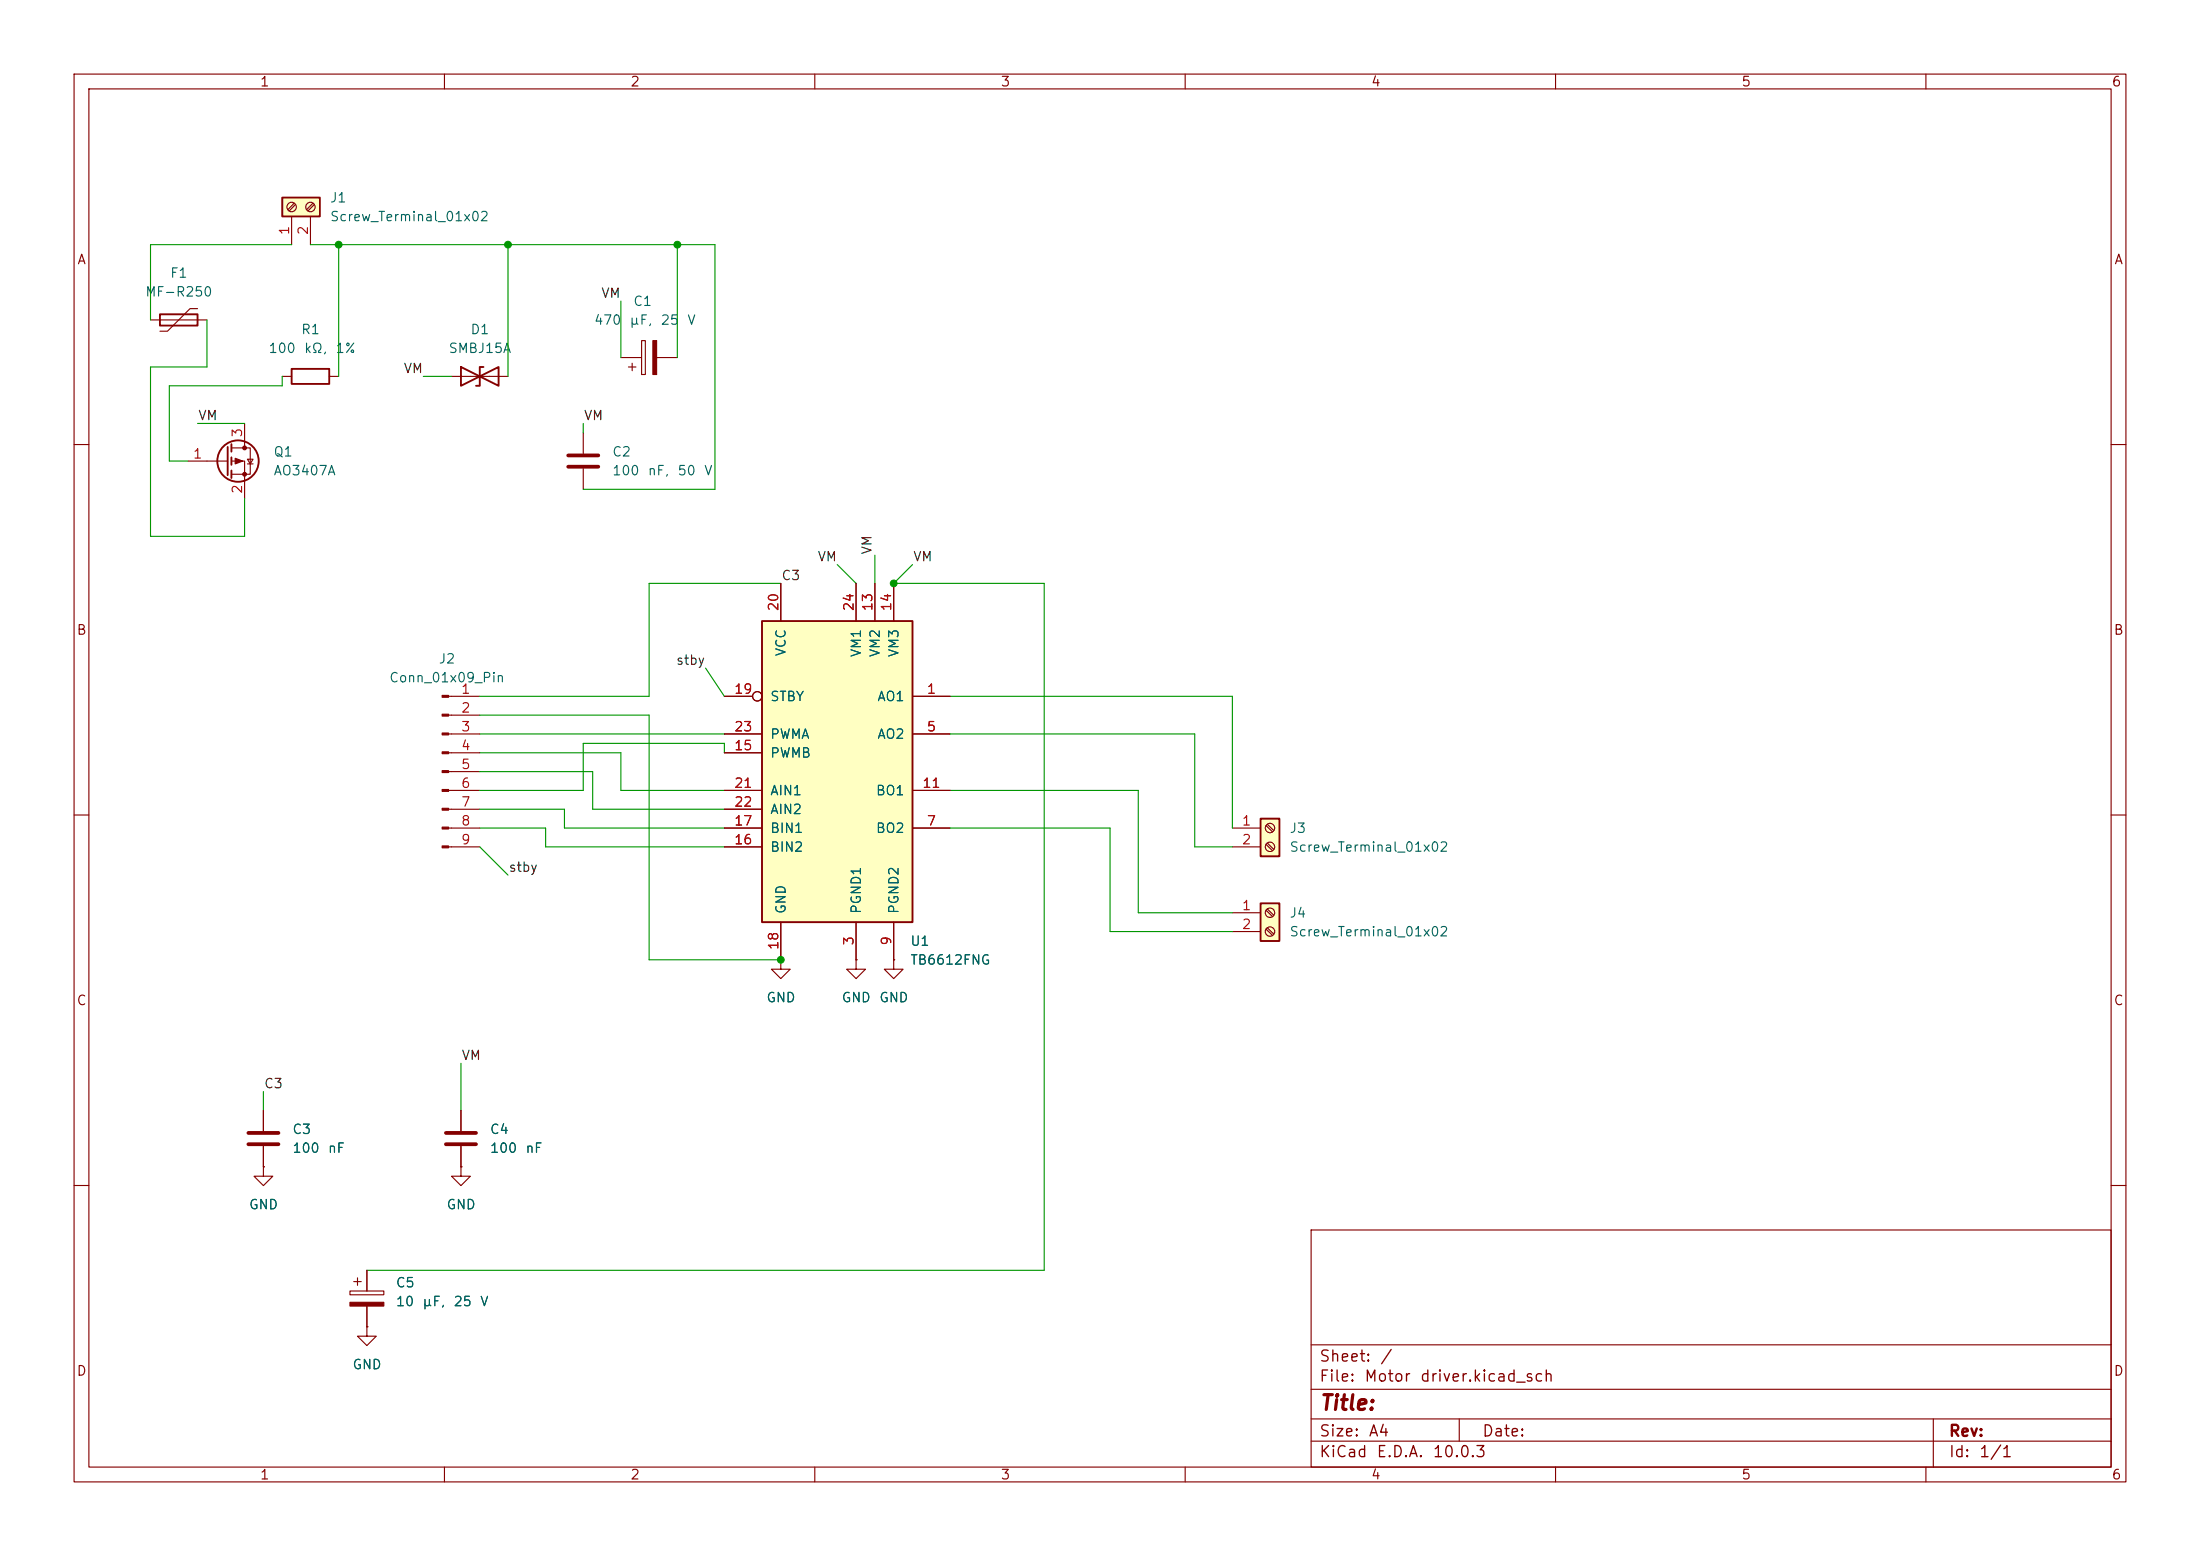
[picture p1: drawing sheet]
<svg xmlns="http://www.w3.org/2000/svg" width="297mm" height="210mm" viewBox="0 0 297 210" stroke-linecap="round" stroke-linejoin="round" font-family="sans-serif">
<g fill="none" stroke="#840000" stroke-width=".15">
<path d="M10 10h277v190h-277zM12 12h273v186h-273zM60 10v2M110 10v2M160 10v2M210 10v2M260 10v2M33 57.2v3.3M61 50.8h7.6M10 60h2M25.4 62.2h5.3M31.2 60.5h2.6v3.5h-2.6"/>
<path d="M31.2 62.2h1.8v5.1M33.4 62h.8l-.4 .6zM33.4 62.6h.8M285 60h2M10 110h2M285 110h2M10 160h2M177 166h108v32h-108zM285 160h2M60 198v2M110 198v2M160 198v2"/>
<path d="M177 194.5h108M177 191.5h108M177 187.5h108M177 181.5h108M197 191.5v3M210 198v2M260 198v2M261 191.5v6.5"/>
</g>
<g fill="none" stroke="#840000" stroke-width=".25">
<path d="M31.2 59.9v1.1M62.2 49.5v2.6l5.1-2.6v2.6zM65.3 49.5h-.5v2.6h-.5M30.7 60.3v3.8M31.2 61.7v1M31.2 63.5v1"/>
<circle cx="32.1" cy="62.2" r="2.79"/>
</g>
<g fill="#840000" stroke="#840000" stroke-width=".15">
<path d="M31.7 61.8l1.1 .4-1.1 .4z"/>
<circle cx="33" cy="60.5" r=".25"/>
<circle cx="33" cy="64" r=".25"/>
</g>
<path d="M38.1 26.7h5.1v2.5h-5.1z" fill="#ffffc2"/>
<path d="M38.1 26.7h5.1v2.5h-5.1zM21.6 42.4h5.1v1.5h-5.1zM39.4 49.8h5v2h-5z" fill="none" stroke="#840000" stroke-width=".25"/>
<g fill="none" stroke="#840000" stroke-width=".15">
<path d="M39.4 29.2v3.8M39.7 27.4l-.8 .9M39.9 27.6l-.9 .9M41.9 29.2v3.8M42.2 27.4l-.8 .9M42.4 27.6l-.8 .9M20.3 43.2h7.6M26.7 41.7h-1l-3.1 3h-1M38.1 50.8h1.3M44.4 50.8h1.3M78.7 58.4v2.8M78.7 63.2v2.8"/>
<circle cx="39.4" cy="27.9" r=".63"/>
<circle cx="41.9" cy="27.9" r=".63"/>
</g>
<path d="M76.7 61.5h4.1M76.7 63h4.1" fill="none" stroke="#840000" stroke-width=".51"/>
<path d="M170.2 110.5h2.5v5.1h-2.5z" fill="#ffffc2"/>
<path d="M170.2 110.5h2.5v5.1h-2.5z" fill="none" stroke="#840000" stroke-width=".25"/>
<g fill="none" stroke="#840000" stroke-width=".15">
<path d="M83.8 48.3h2.8M84.8 49.5h1.1M85.3 49v1M86.6 46h.5v4.5h-.5zM88.6 48.3h2.8M166.4 111.8h3.8M166.4 114.3h3.8M170.9 111.4l.9 .9M170.9 114l.9 .8M171.1 111.3l.9 .8M171.1 113.8l.9 .8"/>
<circle cx="171.4" cy="114.3" r=".63"/>
<circle cx="171.4" cy="111.8" r=".63"/>
</g>
<path d="M88.1 46h.5v4.5h-.5z" fill="#840000" stroke="#840000" stroke-width=".15"/>
<path d="M170.2 121.9h2.5v5.1h-2.5z" fill="#ffffc2"/>
<path d="M170.2 121.9h2.5v5.1h-2.5z" fill="none" stroke="#840000" stroke-width=".25"/>
<g fill="none" stroke="#840000" stroke-width=".15">
<path d="M60.6 94h4.2M60.6 96.5h4.2M60.6 99.1h4.2M60.6 101.6h4.2M60.6 104.1h4.2M60.6 106.7h4.2M60.6 109.2h4.2M60.6 111.8h4.2M60.6 114.3h4.2M166.4 123.2h3.8M166.4 125.7h3.8M170.9 122.9l.9 .8"/>
<path d="M170.9 125.4l.9 .8M171.1 122.7l.9 .8M171.1 125.2l.9 .9M35.6 149.9v2.8M35.6 154.7v2.8M62.2 157.5v1.3h1.3l-1.3 1.2-1.2-1.2h1.2M62.2 157.5h.1"/>
<circle cx="171.4" cy="125.7" r=".63"/>
<circle cx="171.4" cy="123.2" r=".63"/>
</g>
<g fill="#840000" stroke="#840000" stroke-width=".15">
<path d="M59.7 93.9h.9v.2h-.9z"/>
<path d="M59.7 96.4h.9v.2h-.9z"/>
<path d="M59.7 98.9h.9v.3h-.9z"/>
<path d="M59.7 101.5h.9v.2h-.9z"/>
<path d="M59.7 104h.9v.3h-.9z"/>
<path d="M59.7 106.6h.9v.2h-.9z"/>
<path d="M59.7 109.1h.9v.2h-.9z"/>
<path d="M59.7 111.6h.9v.3h-.9z"/>
<path d="M59.7 114.2h.9v.2h-.9z"/>
</g>
<path d="M33.5 152.9h4.1M33.5 154.4h4.1" fill="none" stroke="#840000" stroke-width=".51"/>
<path d="M102.9 83.8h20.3v40.7h-20.3z" fill="#ffffc2"/>
<path d="M102.9 83.8h20.3v40.7h-20.3z" fill="none" stroke="#840000" stroke-width=".25"/>
<g fill="none" stroke="#840000" stroke-width=".15">
<path d="M105.4 78.7v5.1M115.6 78.7v5.1M118.1 78.7v5.1M120.6 78.7v5.1M97.8 94h3.8M97.8 99.1h5.1M123.2 94h5.1M123.2 99.1h5.1M97.8 111.8h5.1M97.8 106.7h5.1M97.8 101.6h5.1M97.8 114.3h5.1"/>
<path d="M97.8 109.2h5.1M123.2 111.8h5.1M123.2 106.7h5.1M105.4 129.5v1.3h1.3l-1.3 1.3-1.3-1.3h1.3M105.4 129.5h.1M105.4 124.5v5M115.6 129.5v1.3h1.2l-1.2 1.3-1.3-1.3h1.3M115.6 129.5h.1M115.6 124.5v5M120.6 129.5v1.3h1.3l-1.3 1.3-1.2-1.3h1.2M120.6 129.5h.1M120.6 124.5v5"/>
<path d="M35.6 157.5v1.3h1.2l-1.2 1.2-1.3-1.2h1.3M35.6 157.5h.1M35.6 149.9v2.8M35.6 154.7v2.8M62.2 157.5h.1M62.2 149.9v2.8M62.2 154.7v2.8M47.2 174.2h4.6v.6h-4.6zM47.8 173h1M48.3 172.5v1M49.5 179.1v1.2h1.3l-1.3 1.3-1.2-1.3h1.2M49.5 179.1h.1"/>
<path d="M49.5 171.5v2.7M49.5 176.3v2.8"/>
<circle cx="102.2" cy="94" r=".63"/>
</g>
<path d="M60.2 152.9h4.1M60.2 154.4h4.1" fill="none" stroke="#840000" stroke-width=".51"/>
<path d="M47.2 175.8h4.6v.5h-4.6z" fill="#840000" stroke="#840000" stroke-width=".15"/>
<g fill="none" stroke="#009600" stroke-width=".15">
<path d="M39.4 33h-19.1v10.2M41.9 33h54.6v33h-17.8M45.7 33v17.8M68.6 33v17.8M91.4 33v15.3M26.7 57.2h6.3M27.9 43.2v6.3h-7.6v22.9h12.7v-5.1M38.1 50.8v1.3h-15.2v10.1h2.5M57.1 50.8h3.9M78.7 57.2v1.2M83.8 40.6v7.7M105.4 78.7h-17.8v15.3h-22.8"/>
<path d="M113 76.2l2.6 2.5M118.1 74.9v3.8M123.2 76.2l-2.6 2.5h20.4v92.8h-91.5M64.8 96.5h22.8v33h17.8M64.8 99.1h33M95.2 90.2l2.6 3.8M128.3 99.1h33v15.2h5.1M128.3 94h38.1v17.8M64.8 101.6h19v5.1h14M64.8 109.2h11.4v2.6h21.6M64.8 104.1h15.2v5.1h17.8M64.8 111.8h8.9v2.5h24.1"/>
<path d="M64.8 114.3l3.8 3.8M97.8 101.6v-1.3h-19.1v6.4h-13.9M128.3 106.7h25.4v16.5h12.7M128.3 111.8h21.6v13.9h16.5M35.6 147.3v2.6M62.2 143.5v6.4"/>
</g>
<g fill="#009600" stroke="#009600" stroke-width=".14">
<circle cx="68.6" cy="33" r=".46"/>
<circle cx="45.7" cy="33" r=".46"/>
<circle cx="91.4" cy="33" r=".46"/>
<circle cx="120.6" cy="78.7" r=".46"/>
<circle cx="105.4" cy="129.5" r=".46"/>
</g>
<text font-size="2" fill="#840000" x="178" y="190.8">Title:</text>
<g font-size="1.5" fill="#840000">
<text x="178" y="184.2">Sheet:</text>
<text x="186.2" y="184.2">/</text>
<text x="178" y="186.9">File:</text>
<text x="184.1" y="186.9">Motor</text>
<text x="191.6" y="186.9">driver.kicad_sch</text>
<text x="178" y="197.1">KiCad</text>
<text x="178" y="194.3">Size:</text>
<text x="184.7" y="194.3">A4</text>
<text x="185.7" y="197.1">E.D.A.</text>
<text x="193.3" y="197.1">10.0.3</text>
<text x="200" y="194.3">Date:</text>
<text x="263" y="194.3">Rev:</text>
<text x="263" y="197.1">Id:</text>
<text x="267.1" y="197.1">1/1</text>
</g>
<g font-size="1.3" fill="#840000">
<text x="35" y="12">1</text>
<text x="85" y="12">2</text>
<text x="135" y="12">3</text>
<text x="185" y="12">4</text>
<text x="235" y="12">5</text>
<text x="285" y="12">6</text>
<text x="10.3" y="36">A</text>
<text x="285.3" y="36">A</text>
<text x="10.3" y="86">B</text>
<text x="285.3" y="86">B</text>
<text x="10.3" y="136">C</text>
<text x="285.3" y="136">C</text>
<text x="10.3" y="186">D</text>
<text x="285.3" y="186">D</text>
<text x="35" y="200">1</text>
<text x="85" y="200">2</text>
<text x="135" y="200">3</text>
<text x="185" y="200">4</text>
<text x="235" y="200">5</text>
<text x="285" y="200">6</text>
</g>
<g font-size="1.3" fill="#006464">
<text x="44.5" y="27.6">J1</text>
<text x="44.5" y="30.2">Screw_Terminal_01x02</text>
<text x="19.5" y="40.3">MF-R250</text>
<text x="22.9" y="37.8">F1</text>
<text x="85.4" y="41.6">C1</text>
<text x="36.2" y="48">100</text>
<text x="40.6" y="45.4">R1</text>
<text x="41" y="48">kΩ,</text>
<text x="45.2" y="48">1%</text>
<text x="60.5" y="48">SMBJ15A</text>
<text x="63.4" y="45.4">D1</text>
<text x="80.1" y="44.2">470</text>
<text x="84.9" y="44.2">µF,</text>
<text x="89.1" y="44.2">25</text>
<text x="92.7" y="44.2">V</text>
<text x="36.8" y="64.5">AO3407A</text>
<text x="36.8" y="61.9">Q1</text>
<text x="82.6" y="61.9">C2</text>
<text x="82.6" y="64.5">100</text>
<text x="87.4" y="64.5">nF,</text>
<text x="91.4" y="64.5">50</text>
<text x="95" y="64.5">V</text>
<text x="59.1" y="89.9">J2</text>
<text x="106.4" y="88.7" transform="rotate(-90 106.4 88.7)">VCC</text>
<text x="116.5" y="88.8" transform="rotate(-90 116.5 88.8)">VM1</text>
<text x="119.1" y="88.8" transform="rotate(-90 119.1 88.8)">VM2</text>
<text x="121.6" y="88.8" transform="rotate(-90 121.6 88.8)">VM3</text>
<text x="52.5" y="92.4">Conn_01x09_Pin</text>
<text x="103.9" y="95">STBY</text>
<text x="118.3" y="95">AO1</text>
<text x="103.9" y="100">PWMA</text>
<text x="118.3" y="100">AO2</text>
<text x="103.9" y="102.6">PWMB</text>
<text x="103.9" y="107.7">AIN1</text>
<text x="118.2" y="107.7">BO1</text>
<text x="103.9" y="112.7">BIN1</text>
<text x="103.9" y="110.2">AIN2</text>
<text x="118.2" y="112.7">BO2</text>
<text x="174" y="112.7">J3</text>
<text x="103.9" y="115.3">BIN2</text>
<text x="174" y="115.3">Screw_Terminal_01x02</text>
<text x="106.4" y="123.4" transform="rotate(-90 106.4 123.4)">GND</text>
<text x="116.5" y="123.4" transform="rotate(-90 116.5 123.4)">PGND1</text>
<text x="121.6" y="123.4" transform="rotate(-90 121.6 123.4)">PGND2</text>
<text x="174" y="124.2">J4</text>
<text x="122.8" y="130.5">TB6612FNG</text>
<text x="122.8" y="128">U1</text>
<text x="174" y="126.7">Screw_Terminal_01x02</text>
<text x="103.4" y="135.6">GND</text>
<text x="113.5" y="135.6">GND</text>
<text x="118.6" y="135.6">GND</text>
<text x="39.4" y="153.4">C3</text>
<text x="39.4" y="155.9">100</text>
<text x="44.2" y="155.9">nF</text>
<text x="66" y="153.4">C4</text>
<text x="66" y="155.9">100</text>
<text x="70.8" y="155.9">nF</text>
<text x="33.5" y="163.5">GND</text>
<text x="60.2" y="163.5">GND</text>
<text x="53.3" y="174.1">C5</text>
<text x="53.3" y="176.6">10</text>
<text x="56.9" y="176.6">µF,</text>
<text x="61.1" y="176.6">25</text>
<text x="64.7" y="176.6">V</text>
<text x="47.5" y="185.1">GND</text>
</g>
<g font-size="1.3" fill="#a90000">
<text x="39.3" y="31.8" transform="rotate(-90 39.3 31.8)">1</text>
<text x="41.9" y="31.8" transform="rotate(-90 41.9 31.8)">2</text>
<text x="33" y="59.1" transform="rotate(-90 33 59.1)">3</text>
<text x="26" y="62.2">1</text>
<text x="33" y="66.7" transform="rotate(-90 33 66.7)">2</text>
<text x="105.4" y="82.6" transform="rotate(-90 105.4 82.6)">20</text>
<text x="115.5" y="82.6" transform="rotate(-90 115.5 82.6)">24</text>
<text x="118.1" y="82.6" transform="rotate(-90 118.1 82.6)">13</text>
<text x="120.6" y="82.6" transform="rotate(-90 120.6 82.6)">14</text>
<text x="62.2" y="94">1</text>
<text x="99" y="94">19</text>
<text x="125" y="94">1</text>
<text x="62.2" y="96.5">2</text>
<text x="62.2" y="99">3</text>
<text x="62.2" y="101.6">4</text>
<text x="99" y="101.6">15</text>
<text x="99" y="99">23</text>
<text x="125" y="99">5</text>
<text x="62.2" y="104.1">5</text>
<text x="62.2" y="106.7">6</text>
<text x="99" y="106.7">21</text>
<text x="124.4" y="106.7">11</text>
<text x="62.2" y="109.2">7</text>
<text x="62.2" y="111.7">8</text>
<text x="99" y="111.7">17</text>
<text x="99" y="109.2">22</text>
<text x="125" y="111.7">7</text>
<text x="167.6" y="111.7">1</text>
<text x="62.2" y="114.3">9</text>
<text x="99" y="114.3">16</text>
<text x="167.6" y="114.3">2</text>
<text x="167.6" y="123.2">1</text>
<text x="167.6" y="125.7">2</text>
<text x="105.4" y="128.3" transform="rotate(-90 105.4 128.3)">18</text>
<text x="115.5" y="127.7" transform="rotate(-90 115.5 127.7)">3</text>
<text x="120.6" y="127.7" transform="rotate(-90 120.6 127.7)">9</text>
</g>
<g font-size="1.3" fill="#0f0f0f">
<text x="81.1" y="40.5">VM</text>
<text x="54.4" y="50.7">VM</text>
<text x="26.7" y="57">VM</text>
<text x="78.7" y="57">VM</text>
<text x="110.3" y="76.1">VM</text>
<text x="118" y="74.9" transform="rotate(-90 118 74.9)">VM</text>
<text x="123.2" y="76.1">VM</text>
<text x="105.4" y="78.6">C3</text>
<text x="91.2" y="90">stby</text>
<text x="68.6" y="118">stby</text>
<text x="62.2" y="143.4">VM</text>
<text x="35.6" y="147.2">C3</text>
</g>
</svg>
